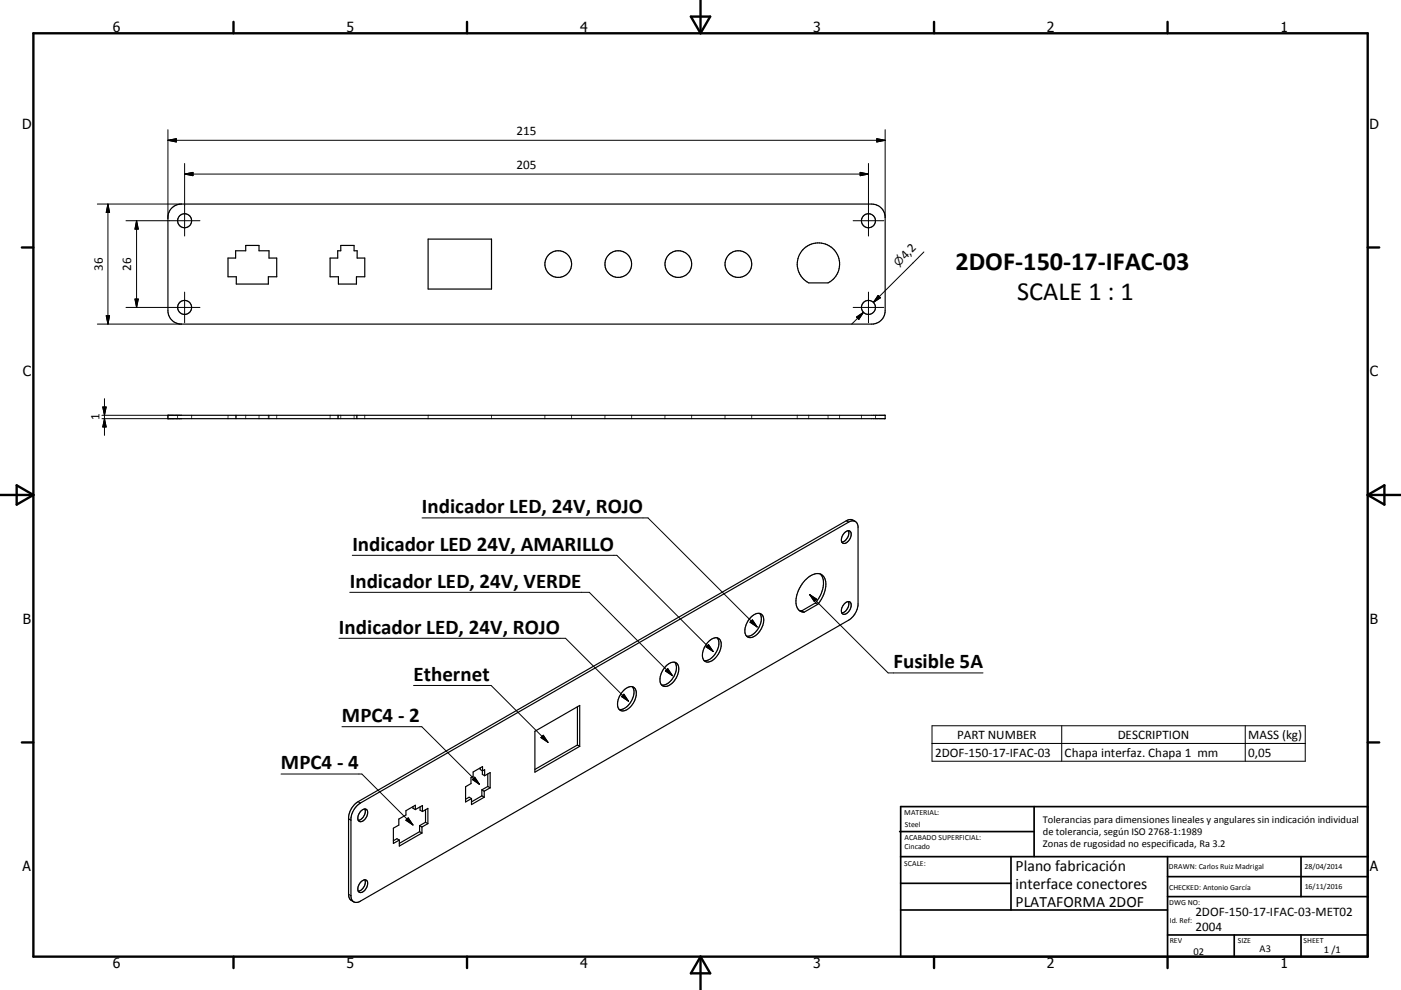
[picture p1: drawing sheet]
<svg xmlns="http://www.w3.org/2000/svg" width="420mm" height="297mm" viewBox="0 0 420 297" stroke-linecap="round" stroke-linejoin="round" font-family="sans-serif">
<g fill="none" stroke="#000" stroke-width=".36">
<path d="M51.4 62.5l1.1-.9 1.9-.4h207a4 4 0 0 1 4 4v28a4 4 0 0 1-4 4h-207a4 4 0 0 1-4.1-4v-28.1l.4-1.4zM68.4 77.4h2.2v-2.2h3.1v-1.6h4v1.6h3v2.2h2.3v5.6h-2.6v2.2h-9.6v-2.2h-2.4zM102.2 73.6h4v1.6h.9v2.2h2.3v5.6h-2.5v2.2h-5.4v-2.2h-2.5v-5.6h2.3v-2.2h.9zM128.4 71.7h19v15h-19zM240.7 74.9a6.3 6.3 0 0 1 9.7 .5 6.3 6.3 0 0 1-2.1 9.5h-5.8a6.4 6.4 0 0 1-1.8-10zM50.3 124.6h215.1v1h-215.1zM253.2 159.9a1.05 1.05 0 0 1 1.1-.7 1.05 1.05 0 0 1 .9 .9 2.63 2.63 0 0 1-2.4 2.9 2.18 2.18 0 0 1 .4-3.1zM254.4 159.2a2.81 2.81 0 0 1-2 3.4M256.4 156.4a2.18 2.18 0 0 0-2.7-.2l-146.4 84.3a6.2 6.2 0 0 0-2.8 4.8v23a2.15 2.15 0 0 0 1.6 2.3M245.9 172.2a5.6 5.6 0 0 1 .1 6.2l-1.6 2.5M199.7 199.8a2.3 2.3 0 0 1 3.4-.6 5.3 5.3 0 0 1-2.3 6.3 1.81 1.81 0 0 1-2.3 .2 1.81 1.81 0 0 1-.6-2.2 6.3 6.3 0 0 1 1.8-3.7zM202.3 198.7a5.1 5.1 0 0 1-2.3 6.5l-1 .3h-.6"/>
<path d="M212.5 192.4a2.3 2.3 0 0 1 3.3-.5 5.2 5.2 0 0 1-2.3 6.3 1.81 1.81 0 0 1-2.2 .1 1.81 1.81 0 0 1-.7-2.1 6.3 6.3 0 0 1 1.9-3.8zM215 191.4a5.1 5.1 0 0 1-2.3 6.5l-1.6 .3M225.2 185.1a2.3 2.3 0 0 1 3.3-.6 5.2 5.2 0 0 1-2.3 6.4 1.81 1.81 0 0 1-2.2 .1 1.81 1.81 0 0 1-.7-2.1 6.7 6.7 0 0 1 1.9-3.8zM227.8 184a5 5 0 0 1-2 6.3l-1 .5-1 .1M239.6 183.1l.8 .2M240.4 183.3l.7 .4M244.4 180.9l.8 .4M244.4 180.9l-4 2.4M245.2 181.3a8.1 8.1 0 0 0 1.9-8 2.8 2.8 0 0 0-4.2-.5 9.3 9.3 0 0 0-4 9.2 2.28 2.28 0 0 0 2.2 1.7M245.2 181.3l-4.1 2.4M253.2 181.1l.5-.4a1 1 0 0 1 1.3 0 1 1 0 0 1 .2 1.3 2.52 2.52 0 0 1-2.4 2.3 2.21 2.21 0 0 1 .4-3.2zM254.4 180.5a2.83 2.83 0 0 1-2 3.4"/>
<path d="M160.4 219.4l13.4-7.8v12.3l-13.4 7.8zM173.1 212v11.5M187 207.1a2.3 2.3 0 0 1 3.4-.6 5.2 5.2 0 0 1-2 6.1 1.86 1.86 0 0 1-2.4 .5 1.86 1.86 0 0 1-.8-2.2 6.3 6.3 0 0 1 1.8-3.8zM189.6 206a5 5 0 0 1-2 6.3l-1 .5h-1M141.4 239.6l-.7-.4-1.1 .6M144 230.4v.5l.7 .4M144.5 237l.7 .4M144.5 237v1.8M144.5 238.8l.7 .4M144.5 238.8l-3.1 1.8M144.6 231.3v1l.7 .4M144.7 231.3v-1.3l-2.9 1.6v1.3l-.6 .4v1.8l-1.6 .9v4.6l1.8-1"/>
<path d="M144.7 231.3l.6-.4v1.8M145.2 237.4v1.8M145.2 239.2l-3.8 2.2v-1.8M145.3 232.7l1.6-.9v4.6M146.2 232.2v3.8M146.2 236l.7 .4M146.2 236l-1.7 1M146.9 236.4l-1.7 1M173.1 223.5l.7 .4M173.1 223.5l-12.7 7.3M104.5 245.7l.7 .4M107.1 241.7l.9-.8 146.4-84.3a1.69 1.69 0 0 1 1.8-.2 1.69 1.69 0 0 1 1 1.5v23.7a6.4 6.4 0 0 1-2.8 4.5l-146.4 84.3a1.73 1.73 0 0 1-2 .1 1.73 1.73 0 0 1-.8-1.8v-23a6.3 6.3 0 0 1 1.9-4z"/>
<path d="M108.2 243.3a1.06 1.06 0 0 1 1.1-.6 1.06 1.06 0 0 1 .9 .9 2.58 2.58 0 0 1-2.4 2.9 2.18 2.18 0 0 1 .4-3.2zM109.4 242.7a2.83 2.83 0 0 1-2 3.4M119.7 252l-.7-.4-1.1 .6M123.8 242v.5l.7 .4M124.5 242.9v-1.3l-2.8 1.6v1.3l-2.1 1.2v1.8l-1.7 1v4.5l1.8-1M124.5 242.9l2.2-1.2v1.8M125.8 247.7l.7 .4M125.8 247.7v1.8M125.8 249.5l.7 .4M125.8 249.5l-6.1 3.5M125.9 242.1v1l.8 .4M126.5 249.9l-6.8 3.9v-1.8"/>
<path d="M126.5 248.1v1.8M126.7 243.5l1.6-1v4.6M127.6 242.9v3.8M127.6 246.7l.7 .4M127.6 246.7l-1.8 1M128.3 247.1l-1.8 1M108.2 264.6a1.05 1.05 0 0 1 1.1-.7 1.05 1.05 0 0 1 .9 1 2.36 2.36 0 0 1-2.6 2.7 2.4 2.4 0 0 1 .6-3zM109.4 263.9a2.8 2.8 0 0 1-2 3.5"/>
<circle cx="55.4" cy="66.2" r="2.1"/>
<circle cx="167.4" cy="79.2" r="4"/>
<circle cx="185.4" cy="79.2" r="4"/>
<circle cx="203.4" cy="79.2" r="4"/>
<circle cx="221.4" cy="79.2" r="4"/>
<circle cx="260.4" cy="66.2" r="2.09"/>
<circle cx="55.3" cy="92.2" r="2.1"/>
<circle cx="260.4" cy="92.2" r="2.1"/>
</g>
<g fill="none" stroke="#000" stroke-width=".3">
<path d="M50.3 38.9v26.6M265.4 38.9v26.3M50.3 42.1h215.1M50.3 42.1l2.6-.5v1zM55.4 52.2h205M55.4 52.2l2.5-.5v1zM55.4 49v21.8M257.9 51.7l2.5 .5-2.5 .5zM260.4 49v21.8M262.9 41.6l2.5 .5-2.5 .5zM29.2 61.2h25.2M32.4 61.2v36"/>
<path d="M32.4 61.2l.4 2.5h-.9zM37.8 66.2h22.1M40.9 66.2v26M40.9 66.2l.6 2.5h-1zM255.8 66.2h9.2M277 75.6l-15.2 15.1M29.2 97.2h25.2M31.9 94.7h.9l-.4 2.5zM37.8 92.2h22.1M40.5 89.7h1l-.6 2.5zM55.4 87.6v9.2M255.8 92.2h9.2"/>
<path d="M256.8 95.1l2.1-1.4-1.4 2.1zM258.9 93.7l-3.6 3.5M260.4 87.6v9.2M263.3 88.6l.7 .7-2.2 1.4zM263.6 89l-1.8 1.7M31.3 119.6v11M30.6 124.6h23.8M30.6 125.6h23.8M30.8 122.1h1l-.5 2.5zM31.3 125.6l.5 2.5h-1zM50.3 124.6v.3M50.3 125.3v.3"/>
<path d="M53.2 124.6v.3M53.2 125.3v.3M57.5 124.6v.3M57.5 125.3v.3M68.4 124.6v.3M68.4 125.3v.3M70.6 124.6v.3M70.6 125.3v.3M70.8 124.6v.3M70.8 125.3v.3M73.7 124.6v.3M73.7 125.3v.3"/>
<path d="M77.7 124.6v.3M77.7 125.3v.3M80.4 124.6v.3M80.4 125.3v.3M80.7 124.6v.3M80.7 125.3v.3M83 124.6v.3M83 125.3v.3M99 124.6v.3M99 125.3v.3M101.3 124.6v.3M101.3 125.3v.3"/>
<path d="M101.5 124.6v.3M101.5 125.3v.3M102.2 124.6v.3M102.2 125.3v.3M106.2 124.6v.3M106.2 125.3v.3M106.9 124.6v.3M106.9 125.3v.3M107.1 124.6v.3M107.1 125.3v.3M109.4 124.6v.3M109.4 125.3v.3"/>
<path d="M128.4 124.6v.3M128.4 125.3v.3M147.4 124.6v.3M147.4 125.3v.3M163.4 124.6v.3M163.4 125.3v.3M171.4 124.6v.3M171.4 125.3v.3M181.4 124.6v.3M181.4 125.3v.3M189.4 124.6v.3M189.4 125.3v.3"/>
<path d="M199.4 124.6v.3M199.4 125.3v.3M207.4 124.6v.3M207.4 125.3v.3M217.4 124.6v.3M217.4 125.3v.3M225.4 124.6v.3M225.4 125.3v.3M239 124.6v.3M239 125.3v.3M242.5 124.6v.3M242.5 125.3v.3"/>
<path d="M248.3 124.6v.3M248.3 125.3v.3M251.7 124.6v.3M251.7 125.3v.3M258.3 124.6v.3M258.3 125.3v.3M262.5 124.6v.3M262.5 125.3v.3M126.5 155.4h67.8l32.7 32.7M253.7 156.2l.7 .4M104.9 177.7h71.8l24.9 25M105.6 166.6h79.3l28.9 28.9"/>
<path d="M242.7 178.4l23.6 23.5h28.4M242.7 178.4l2.2 1.4-.8 .7zM101.6 191.5h68l18.9 18.9M211.7 194.1l.7-.7 1.4 2.1zM225.6 186l1.4 2.1-2.1-1.4zM102.5 218h23.9l17.3 17.3M124 205.6h23.2l17.1 17.1M186.3 209l.7-.7 1.5 2.1zM200.2 200.6l1.4 2.1-2.1-1.4zM279.4 217.7h111.9v10.7h-111.9zM318.3 217.7v10.7M373.3 217.7v10.7"/>
<path d="M84.3 232.2h24.2l15.3 15.3M141.6 233.9l.7-.7 1.4 2.1zM162.2 221.3l.7-.7 1.4 2.1zM279.4 223h111.9M107.3 240.5l.7 .4M121.7 246.1l.7-.7 1.4 2.1zM104.5 268.3l.7 .4"/>
</g>
<g fill="none" stroke="#000" stroke-width=".71">
<path d="M10 10h400v277h-400zM70 6.6v3.4M140 6.6v3.4M207.1 5h5.8l-2.9 5zM210 0v10M280 6.6v3.4M350 6.6v3.4M6.6 74.2h3.4M410 74.2h3.5M0 148.5h10M5 145.6l5 2.9-5 2.9zM410 148.5h10.1"/>
<path d="M410 148.5l5.1-2.9v5.8zM6.6 222.7h3.4M410 222.7h3.5M70 287v3.4M140 287v3.4M210 287v10M210 287l2.9 5h-5.8zM280 287v3.4M350 287v3.4"/>
</g>
<g fill="none" stroke="#000" stroke-width=".51">
<path d="M269.7 249.5h40.3M270 242h140v45h-140zM270 257h140M303.1 257v16M310 242v15M350 257v30M390.1 257v12M270 265h33.1M270 273h80M350 269h60M350 263h60M350 280.5h60"/>
<path d="M370 280.5v6.5M390.1 280.5v6.5"/>
</g>
<g fill="#000" stroke="#000" stroke-width=".3">
<path d="M50.3 42.1l2.6-.5v1zM55.4 52.2l2.5-.5v1zM257.9 51.7l2.5 .5-2.5 .5zM262.9 41.6l2.5 .5-2.5 .5zM32.4 61.2l.4 2.5h-.9zM40.9 66.2l.6 2.5h-1zM31.9 94.7h.9l-.4 2.5zM40.5 89.7h1l-.6 2.5zM256.8 95.1l2.1-1.4-1.4 2.1zM263.3 88.6l.7 .7-2.2 1.4zM30.8 122.1h1l-.5 2.5zM31.3 125.6l.5 2.5h-1z"/>
<path d="M242.7 178.4l2.2 1.4-.8 .7zM212.4 193.4l1.4 2.1-2.1-1.4zM225.6 186l1.4 2.1-2.1-1.4zM186.3 209l.7-.7 1.5 2.1zM200.2 200.6l1.4 2.1-2.1-1.4zM141.6 233.9l.7-.7 1.4 2.1zM162.9 220.6l1.4 2.1-2.1-1.4zM121.7 246.1l.7-.7 1.4 2.1z"/>
</g>
<g font-size="7.9">
<text x="286.4" y="80.9">2DOF-150-17-IFAC-03</text>
<text x="305" y="89.9">SCALE 1 : 1</text>
</g>
<g font-size="6.3">
<text x="126.5" y="154">Indicador LED, 24V, ROJO</text>
<text x="105.7" y="165.2">Indicador LED 24V, AMARILLO</text>
<text x="104.9" y="176.3">Indicador LED, 24V, VERDE</text>
<text x="101.6" y="190.1">Indicador LED, 24V, ROJO</text>
<text x="267.9" y="200.5">Fusible 5A</text>
<text x="124" y="204.2">Ethernet</text>
<text x="102.5" y="216.6">MPC4 - 2</text>
<text x="84.2" y="230.8">MPC4 - 4</text>
</g>
<g font-size="4.7">
<text x="304.5" y="261.2">Plano fabricación</text>
<text x="304.5" y="266.6">interface conectores</text>
<text x="304.5" y="272">PLATAFORMA 2DOF</text>
</g>
<g font-size="4.2">
<text x="33.9" y="9.6">6</text>
<text x="103.9" y="9.6">5</text>
<text x="173.9" y="9.6">4</text>
<text x="243.8" y="9.6">3</text>
<text x="313.9" y="9.6">2</text>
<text x="383.9" y="9.6">1</text>
<text x="6.7" y="38.7">D</text>
<text x="410.5" y="38.7">D</text>
<text x="6.9" y="112.9">C</text>
<text x="410.7" y="112.9">C</text>
<text x="6.9" y="187.1">B</text>
<text x="410.7" y="187.1">B</text>
<text x="6.8" y="261.4">A</text>
<text x="410.7" y="261.4">A</text>
<text x="33.9" y="290.4">6</text>
<text x="103.9" y="290.4">5</text>
<text x="173.9" y="290.4">4</text>
<text x="243.8" y="290.4">3</text>
<text x="313.9" y="290.4">2</text>
<text x="383.9" y="290.4">1</text>
</g>
<g font-size="3.9">
<text x="154.9" y="40.6">215</text>
<text x="154.9" y="50.7">205</text>
<text x="30.8" y="81.2" transform="rotate(-90 30.8 81.2)">36</text>
<text x="39.4" y="81.2" transform="rotate(-90 39.4 81.2)">26</text>
<text x="271.4" y="78.1" transform="rotate(-45 271.4 78.1)">4,2</text>
<text x="29.8" y="126.2" transform="rotate(-90 29.8 126.2)">1</text>
<text x="286.9" y="221.7">PART NUMBER</text>
<text x="335.1" y="221.7">DESCRIPTION</text>
<text x="374.2" y="221.7">MASS (kg)</text>
<text x="280.3" y="227">2DOF-150-17-IFAC-03</text>
<text x="319.2" y="227.1">Chapa interfaz. Chapa 1 mm</text>
<text x="374.2" y="227">0,05</text>
<text x="358.4" y="274.9">2DOF-150-17-IFAC-03-MET02</text>
<text x="358.4" y="279.4">2004</text>
</g>
<text font-size="3.3" x="269.4" y="80.2" transform="rotate(-45 269.4 80.2)">⌀</text>
<g font-size="3.1">
<text x="312.7" y="246.8">Tolerancias para dimensiones lineales y angulares sin indicación individual</text>
<text x="312.7" y="250.4">de tolerancia, según ISO 2768-1:1989</text>
<text x="312.7" y="254">Zonas de rugosidad no especificada, Ra 3.2</text>
<text x="357.8" y="286.5">02</text>
<text x="377.6" y="285.6">A3</text>
<text x="396.9" y="285.9">1 /1</text>
</g>
<g font-size="2.4">
<text x="271.1" y="244.4">MATERIAL:</text>
<text x="271.2" y="252">ACABADO SUPERFICIAL:</text>
<text x="271.3" y="248">Steel</text>
<text x="271.2" y="254.7">Cincado</text>
<text x="271.1" y="259.7">SCALE:</text>
<text x="350.4" y="260.8">DRAWN: Carlos Ruiz Madrigal</text>
<text x="391.1" y="260.6">28/04/2014</text>
<text x="350.5" y="267">CHECKED: Antonio García</text>
<text x="391.2" y="266.7">16/11/2016</text>
<text x="350.5" y="271.4">DWG NO:</text>
<text x="350.7" y="276.9">Id. Ref:</text>
<text x="350.7" y="282.8">REV</text>
<text x="371.1" y="282.9">SIZE</text>
<text x="390.8" y="283">SHEET</text>
</g>
</svg>
